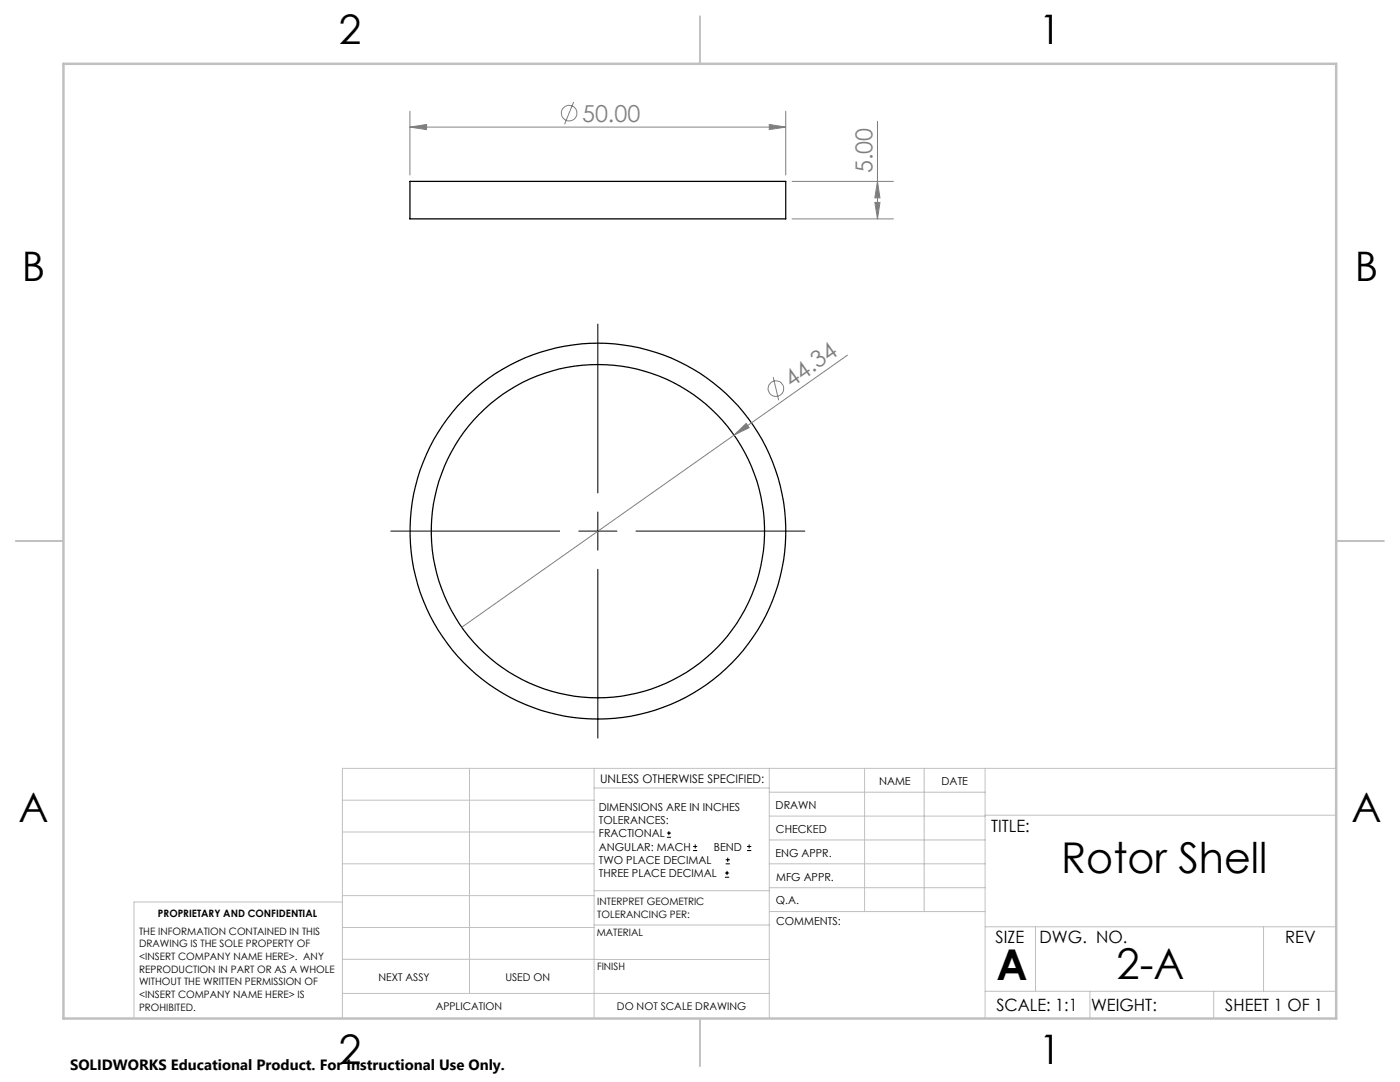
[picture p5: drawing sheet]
<svg xmlns="http://www.w3.org/2000/svg" width="279mm" height="216mm" viewBox="0 0 279 216" stroke-linecap="round" stroke-linejoin="round" font-family="sans-serif">
<g fill="none" stroke="#000" stroke-width=".25">
<path d="M81.8 36.2h75v7.5h-75z"/>
<circle cx="119.3" cy="106" r="33.2"/>
<circle cx="119.3" cy="106" r="37.5"/>
</g>
<g fill="none" stroke="#808080" stroke-width=".2">
<path d="M81.8 25.4l3.3-.6v1.1zM81.8 22.2v12.7M81.8 25.4h75M114.5 20.4l-1.8 4.4M153.5 24.8l3.3 .6-3.3 .5zM156.8 22.2v12.7M158.1 36.2h20.2M175.1 36.2l.5 3.3h-1zM175.1 24.2v19.5M158.1 43.7h20.2M174.6 40.4h1l-.5 3.3zM154.3 75.2l1.1 4.7"/>
<path d="M169.1 70.9l-22.6 15.9M146.5 86.8l2.4-2.3 .6 .8zM146.5 86.8l-54.4 38.4"/>
<circle cx="113.6" cy="22.6" r="1.55"/>
<circle cx="154.8" cy="77.5" r="1.55"/>
</g>
<g fill="none" stroke="#000" stroke-width=".2">
<path d="M119.3 64.7v33.7M78 106h33.7M115.5 106h7.6M119.3 102.2v7.6M119.3 113.6v33.7M126.9 106h33.7M133.1 167.1h.8M133.1 166.2h.8M133.5 165.8v.9M138.3 169.7h.8M138.3 168.9h.8M138.7 168.5v.8"/>
<path d="M144.7 175h.8M144.7 174.2h.8M144.8 172.4h.9M144.8 171.6h.9M145.1 173.8v.8M145.2 171.1v.9M149.1 169.7h.8M149.1 168.9h.8M149.5 168.5v.8"/>
</g>
<g fill="none" stroke="#c0c0c0" stroke-width=".2">
<path d="M68.3 159.7h50.3M93.7 153.3v44.9M118.6 153.3v49.9M118.6 157.2h34.9M153.5 153.3v49.9M153.5 158.1h43.1M172.5 153.3v28.6M184.4 153.3v28.6M196.6 153.3v49.9M266.7 153.3h-198.4v49.9M68.3 178.7h50.3M68.3 172.4h50.3"/>
<path d="M68.3 166h50.3M68.3 180h-41.6v23.2M118.6 177.7h35M153.5 167.6h43.1M153.5 162.8h43.1M153.5 172.4h43.1M153.5 177.1h43.1M196.6 162.7h70.1M68.3 198.2h85.2M68.3 191.4l85.2 .1M68.3 185.1h50.3M118.6 184.6h35"/>
<path d="M153.6 181.9h43M196.6 197.8h70.1M196.6 184.9h70.1M206.7 184.9v12.9M217.5 197.8v5.4M242.2 197.8v5.4M252.2 184.9v12.9"/>
</g>
<path d="M139.7 3.2v9.5M3.1 107.9h9.6M266.7 107.9h9.5M139.7 203.2v9.6" fill="none" stroke="#c0c0c0" stroke-width=".25"/>
<path d="M12.7 12.7h254v190.5h-254z" fill="none" stroke="#c0c0c0" stroke-width=".5"/>
<g fill="#808080">
<path d="M146.5 86.8l2.4-2.3 .6 .8z"/>
<path d="M153.5 24.8l3.3 .6-3.3 .5zM81.8 25.4l3.3-.6v1.1z"/>
<path d="M174.6 40.4h1l-.5 3.3zM175.1 36.2l.5 3.3h-1z"/>
</g>
<g font-size="8.5">
<text x="211.8" y="174.2">Rotor Shell</text>
<text x="198.9" y="195.5">A</text>
<text x="222.8" y="195.4">2-A</text>
</g>
<g font-size="8.1">
<text x="67.6" y="8.9">2</text>
<text x="207.3" y="8.9">1</text>
<text x="4.4" y="56.1">B</text>
<text x="270.4" y="56.1">B</text>
<text x="3.7" y="164.1">A</text>
<text x="269.7" y="164.1">A</text>
<text x="67.6" y="212.4">2</text>
<text x="207.3" y="212.4">1</text>
</g>
<g font-size="4.7" fill="#808080">
<text x="116.2" y="24.3">50.00</text>
<text x="174.1" y="34.5" transform="rotate(-90 174.1 34.5)">5.00</text>
<text x="157.9" y="77.4" transform="rotate(-35 157.9 77.4)">44.34</text>
</g>
<g font-size="3.4">
<text x="197.8" y="166">TITLE:</text>
<text x="198.7" y="188.1">SIZE</text>
<text x="207.5" y="188.1">DWG. NO.</text>
<text x="256.5" y="188.2">REV</text>
<text x="198.8" y="201.7">SCALE: 1:1</text>
<text x="217.7" y="201.8">WEIGHT:</text>
<text x="244.5" y="201.7">SHEET 1 OF 1</text>
</g>
<text font-size="3" x="14" y="213.5">SOLIDWORKS Educational Product. For Instructional Use Only.</text>
<text font-size="2.4" x="119.8" y="156.2">UNLESS OTHERWISE SPECIFIED:</text>
<g font-size="2.2">
<text x="119.5" y="161.8">DIMENSIONS ARE IN INCHES</text>
<text x="154.8" y="161.4">DRAWN</text>
<text x="175.4" y="156.6">NAME</text>
<text x="187.9" y="156.7">DATE</text>
<text x="119.5" y="164.4">TOLERANCES:</text>
<text x="119.5" y="167.1">FRACTIONAL</text>
<text x="154.9" y="166.3">CHECKED</text>
<text x="119.5" y="169.7">ANGULAR: MACH</text>
<text x="119.5" y="172.4">TWO PLACE DECIMAL</text>
<text x="142.5" y="169.7">BEND</text>
<text x="154.8" y="170.9">ENG APPR.</text>
<text x="119.5" y="175">THREE PLACE DECIMAL</text>
<text x="154.9" y="175.7">MFG APPR.</text>
<text x="154.9" y="180.4">Q.A.</text>
<text x="154.9" y="184.6">COMMENTS:</text>
</g>
<g font-size="2.1">
<text x="75.5" y="195.7">NEXT ASSY</text>
<text x="100.9" y="195.7">USED ON</text>
<text x="86.9" y="201.5">APPLICATION</text>
<text x="123.1" y="201.6">DO NOT SCALE DRAWING</text>
</g>
<g font-size="2">
<text x="31.5" y="182.9">PROPRIETARY AND CONFIDENTIAL</text>
<text x="119.2" y="180.6">INTERPRET GEOMETRIC</text>
<text x="119.2" y="183.1">TOLERANCING PER:</text>
<text x="27.8" y="186.5">THE INFORMATION CONTAINED IN THIS</text>
<text x="27.8" y="189">DRAWING IS THE SOLE PROPERTY OF</text>
<text x="27.8" y="191.6">&lt;INSERT COMPANY NAME HERE&gt;. ANY</text>
<text x="119.1" y="186.7">MATERIAL</text>
<text x="27.8" y="194.1">REPRODUCTION IN PART OR AS A WHOLE</text>
<text x="27.8" y="196.6">WITHOUT THE WRITTEN PERMISSION OF</text>
<text x="119.1" y="193.5">FINISH</text>
<text x="27.8" y="199.1">&lt;INSERT COMPANY NAME HERE&gt; IS</text>
<text x="27.8" y="201.7">PROHIBITED.</text>
</g>
</svg>
